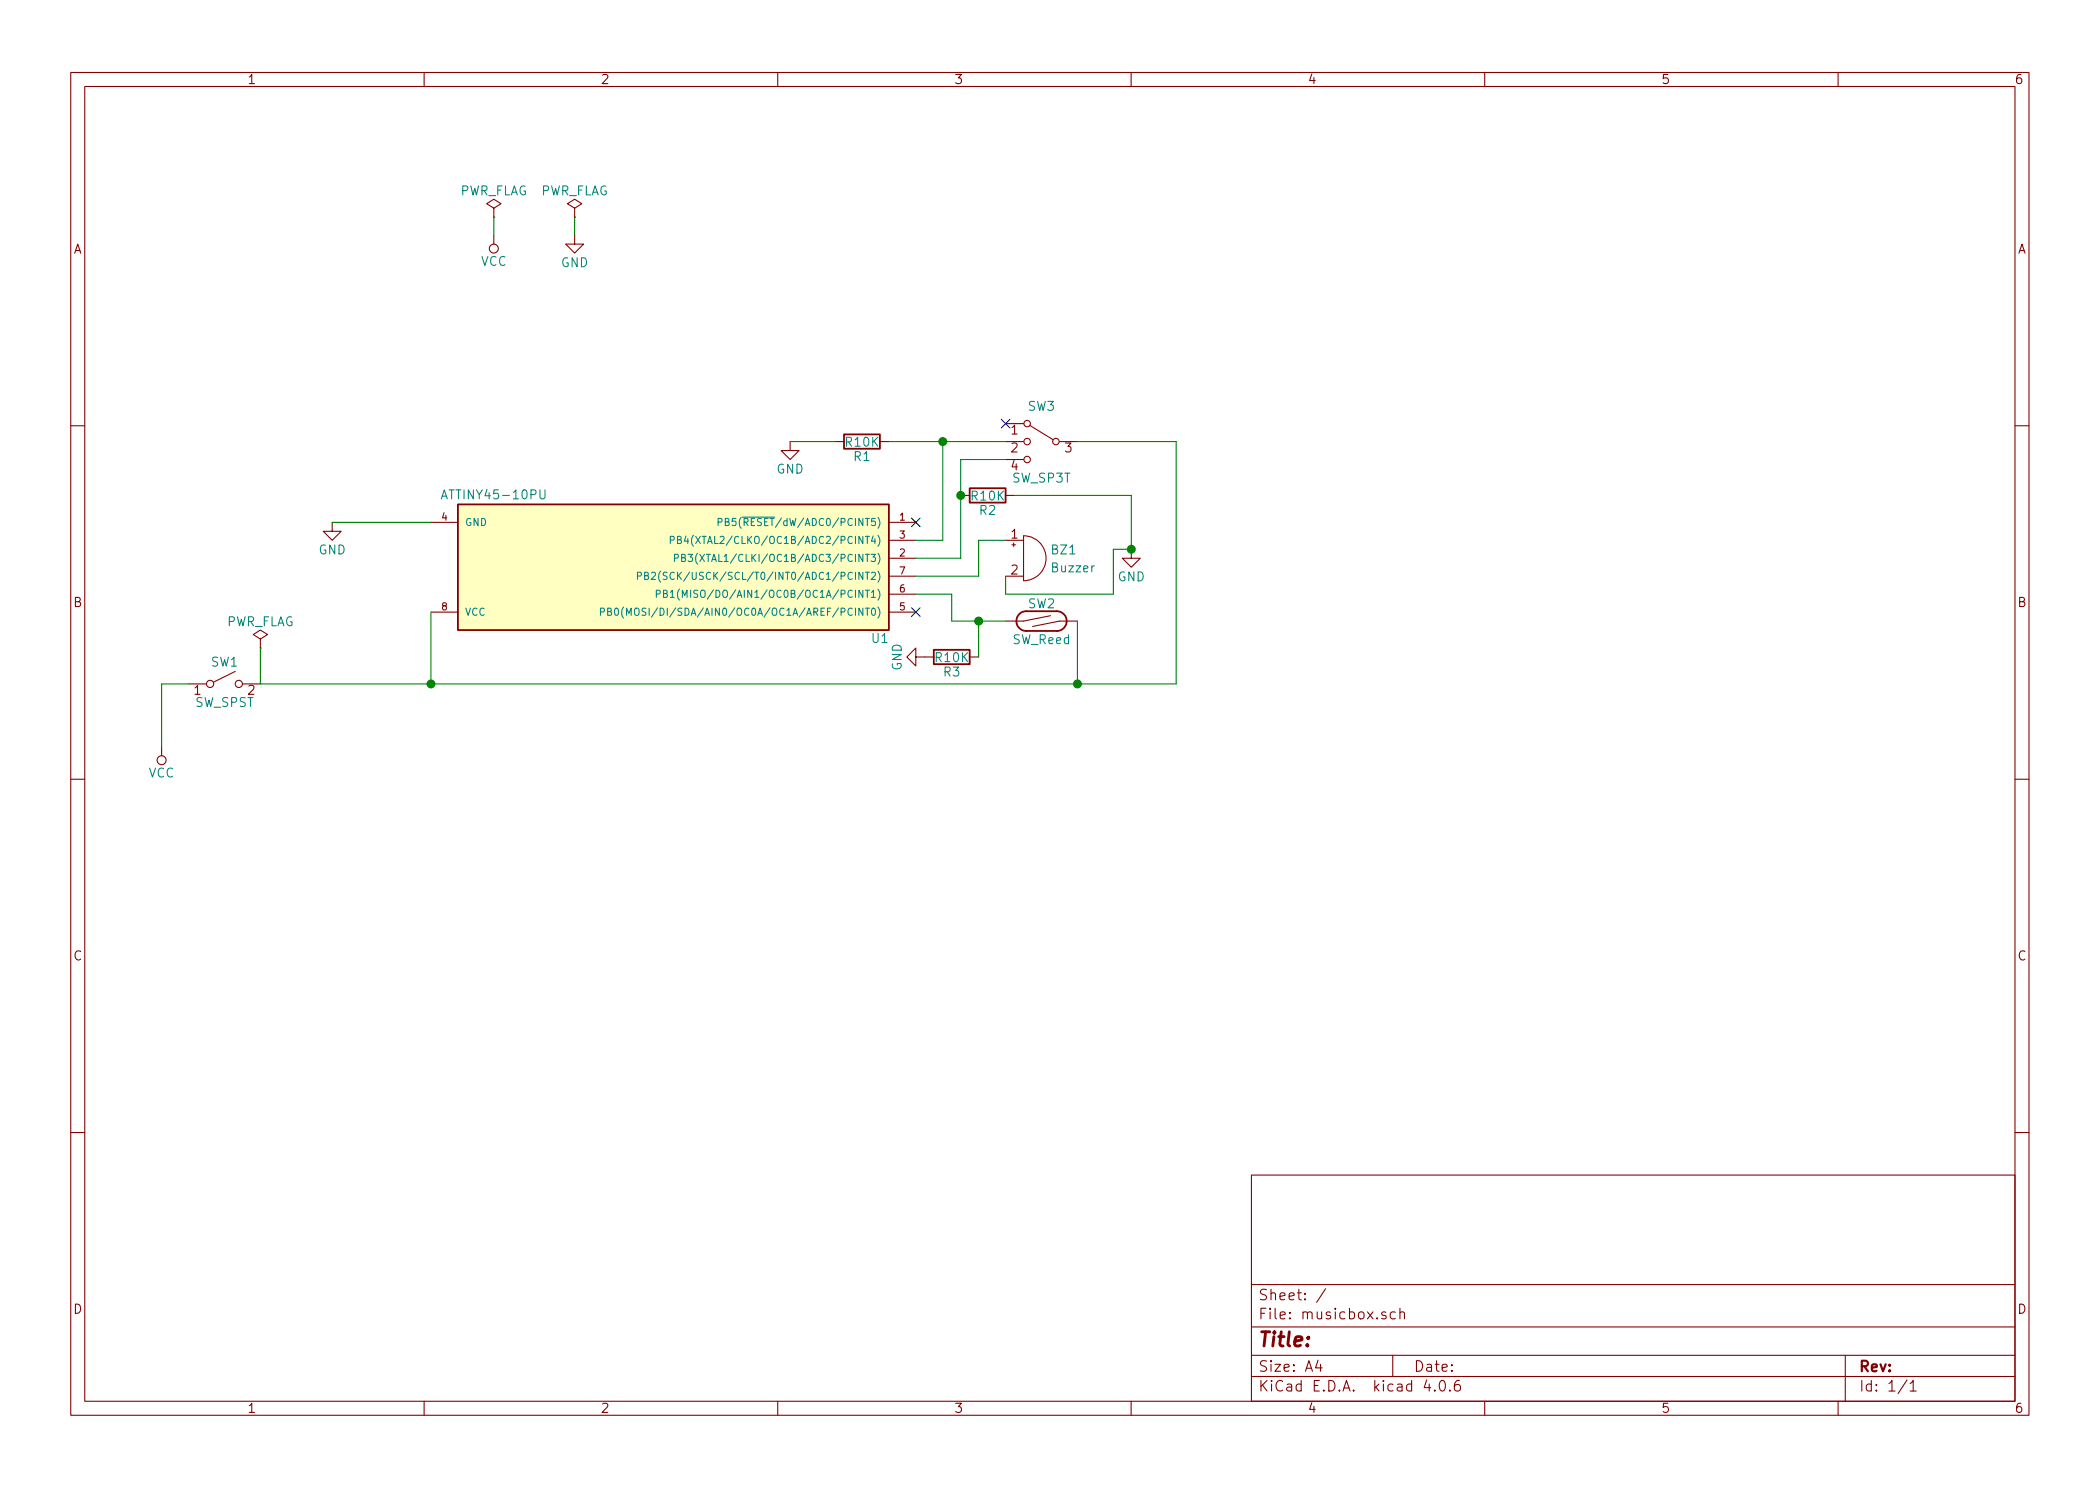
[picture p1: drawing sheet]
EESchema Schematic File Version 2
LIBS:power
LIBS:device
LIBS:transistors
LIBS:conn
LIBS:linear
LIBS:regul
LIBS:74xx
LIBS:cmos4000
LIBS:adc-dac
LIBS:memory
LIBS:xilinx
LIBS:microcontrollers
LIBS:dsp
LIBS:microchip
LIBS:analog_switches
LIBS:motorola
LIBS:texas
LIBS:intel
LIBS:audio
LIBS:interface
LIBS:digital-audio
LIBS:philips
LIBS:display
LIBS:cypress
LIBS:siliconi
LIBS:opto
LIBS:atmel
LIBS:contrib
LIBS:valves
LIBS:switches
LIBS:musicbox-cache
EELAYER 25 0
EELAYER END
$Descr A4 11693 8268
encoding utf-8
Sheet 1 1
Title ""
Date ""
Rev ""
Comp ""
Comment1 ""
Comment2 ""
Comment3 ""
Comment4 ""
$EndDescr
$Comp
L Buzzer BZ1
U 1 1
P 5700 3100
F 0 "BZ1" H 5850 3150 50  0000 L CNN
F 1 "Buzzer" H 5850 3050 50  0000 L CNN
F 2 "" V 5675 3200 50  0001 C CNN
F 3 "" V 5675 3200 50  0001 C CNN
	1    5700 3100
	1    0    0    -1  
$EndComp
$Comp
L SW_Reed SW2
U 1 1
P 5800 3450
F 0 "SW2" H 5800 3550 50  0000 C CNN
F 1 "SW_Reed" H 5800 3350 50  0000 C CNN
F 2 "" H 5800 3450 50  0001 C CNN
F 3 "" H 5800 3450 50  0001 C CNN
	1    5800 3450
	1    0    0    -1  
$EndComp
$Comp
L SW_SP3T SW3
U 1 1
P 5800 2450
F 0 "SW3" H 5800 2650 50  0000 C CNN
F 1 "SW_SP3T" H 5800 2250 50  0000 C CNN
F 2 "" H 5175 2625 50  0001 C CNN
F 3 "" H 5175 2625 50  0001 C CNN
	1    5800 2450
	-1   0    0    -1  
$EndComp
$Comp
L SW_SPST SW1
U 1 1
P 1250 3800
F 0 "SW1" H 1250 3925 50  0000 C CNN
F 1 "SW_SPST" H 1250 3700 50  0000 C CNN
F 2 "" H 1250 3800 50  0001 C CNN
F 3 "" H 1250 3800 50  0001 C CNN
	1    1250 3800
	1    0    0    -1  
$EndComp
$Comp
L GND #PWR01
U 1 1
P 1850 2900
F 0 "#PWR01" H 1850 2650 50  0001 C CNN
F 1 "GND" H 1850 2750 50  0000 C CNN
F 2 "" H 1850 2900 50  0001 C CNN
F 3 "" H 1850 2900 50  0001 C CNN
	1    1850 2900
	1    0    0    -1  
$EndComp
$Comp
L VCC #PWR02
U 1 1
P 900 4150
F 0 "#PWR02" H 900 4000 50  0001 C CNN
F 1 "VCC" H 900 4300 50  0000 C CNN
F 2 "" H 900 4150 50  0001 C CNN
F 3 "" H 900 4150 50  0001 C CNN
	1    900  4150
	-1   0    0    1   
$EndComp
$Comp
L PWR_FLAG #FLG03
U 1 1
P 2750 1200
F 0 "#FLG03" H 2750 1275 50  0001 C CNN
F 1 "PWR_FLAG" H 2750 1350 50  0000 C CNN
F 2 "" H 2750 1200 50  0001 C CNN
F 3 "" H 2750 1200 50  0001 C CNN
	1    2750 1200
	1    0    0    -1  
$EndComp
$Comp
L VCC #PWR04
U 1 1
P 2750 1300
F 0 "#PWR04" H 2750 1150 50  0001 C CNN
F 1 "VCC" H 2750 1450 50  0000 C CNN
F 2 "" H 2750 1300 50  0001 C CNN
F 3 "" H 2750 1300 50  0001 C CNN
	1    2750 1300
	1    0    0    1   
$EndComp
$Comp
L PWR_FLAG #FLG05
U 1 1
P 3200 1200
F 0 "#FLG05" H 3200 1275 50  0001 C CNN
F 1 "PWR_FLAG" H 3200 1350 50  0000 C CNN
F 2 "" H 3200 1200 50  0001 C CNN
F 3 "" H 3200 1200 50  0001 C CNN
	1    3200 1200
	1    0    0    -1  
$EndComp
$Comp
L GND #PWR06
U 1 1
P 3200 1300
F 0 "#PWR06" H 3200 1050 50  0001 C CNN
F 1 "GND" H 3200 1150 50  0000 C CNN
F 2 "" H 3200 1300 50  0001 C CNN
F 3 "" H 3200 1300 50  0001 C CNN
	1    3200 1300
	1    0    0    -1  
$EndComp
$Comp
L PWR_FLAG #FLG07
U 1 1
P 1450 3600
F 0 "#FLG07" H 1450 3675 50  0001 C CNN
F 1 "PWR_FLAG" H 1450 3750 50  0000 C CNN
F 2 "" H 1450 3600 50  0001 C CNN
F 3 "" H 1450 3600 50  0001 C CNN
	1    1450 3600
	1    0    0    -1  
$EndComp
$Comp
L ATTINY45-20PU U1
U 1 1
P 3750 3150
F 0 "U1" H 2600 3550 50  0000 C CNN
F 1 "ATTINY45-10PU" H 4750 2750 50  0000 C CNN
F 2 "Housings_DIP:DIP-8_W7.62mm" H 4750 3150 50  0001 C CIN
F 3 "" H 3750 3150 50  0001 C CNN
	1    3750 3150
	-1   0    0    1   
$EndComp
$Comp
L GND #PWR08
U 1 1
P 6300 3050
F 0 "#PWR08" H 6300 2800 50  0001 C CNN
F 1 "GND" H 6300 2900 50  0000 C CNN
F 2 "" H 6300 3050 50  0001 C CNN
F 3 "" H 6300 3050 50  0001 C CNN
	1    6300 3050
	1    0    0    -1  
$EndComp
$Comp
L R R3
U 1 1
P 5300 3650
F 0 "R3" V 5380 3650 50  0000 C CNN
F 1 "R10K" V 5300 3650 50  0000 C CNN
F 2 "" V 5230 3650 50  0001 C CNN
F 3 "" H 5300 3650 50  0001 C CNN
	1    5300 3650
	0    1    1    0   
$EndComp
Wire Wire Line
	900  3800 1050 3800
Wire Wire Line
	2750 1200 2750 1300
Wire Wire Line
	3200 1200 3200 1300
Wire Wire Line
	1450 3600 1450 3800
Wire Wire Line
	900  4150 900  3800
Wire Wire Line
	2400 3400 2400 3800
Connection ~ 2400 3800
Wire Wire Line
	5600 3000 5450 3000
Wire Wire Line
	5450 3000 5450 3200
Wire Wire Line
	5450 3200 5100 3200
Wire Wire Line
	5350 3100 5100 3100
Wire Wire Line
	4950 2450 5600 2450
Wire Wire Line
	5250 2450 5250 3000
Wire Wire Line
	5250 3000 5100 3000
Wire Wire Line
	5600 3450 5300 3450
Wire Wire Line
	5300 3450 5300 3300
Wire Wire Line
	5300 3300 5100 3300
Wire Wire Line
	1850 2900 2400 2900
Wire Wire Line
	5600 3200 5600 3300
Wire Wire Line
	5600 3300 6200 3300
Wire Wire Line
	6200 3300 6200 3050
Connection ~ 6300 3050
Wire Wire Line
	5600 2550 5350 2550
Wire Wire Line
	5350 2550 5350 3100
$Comp
L R R2
U 1 1
P 5500 2750
F 0 "R2" V 5580 2750 50  0000 C CNN
F 1 "R10K" V 5500 2750 50  0000 C CNN
F 2 "" V 5430 2750 50  0001 C CNN
F 3 "" H 5500 2750 50  0001 C CNN
	1    5500 2750
	0    1    1    0   
$EndComp
Connection ~ 5350 2750
$Comp
L GND #PWR09
U 1 1
P 4400 2450
F 0 "#PWR09" H 4400 2200 50  0001 C CNN
F 1 "GND" H 4400 2300 50  0000 C CNN
F 2 "" H 4400 2450 50  0001 C CNN
F 3 "" H 4400 2450 50  0001 C CNN
	1    4400 2450
	1    0    0    -1  
$EndComp
$Comp
L R R1
U 1 1
P 4800 2450
F 0 "R1" V 4880 2450 50  0000 C CNN
F 1 "R10K" V 4800 2450 50  0000 C CNN
F 2 "" V 4730 2450 50  0001 C CNN
F 3 "" H 4800 2450 50  0001 C CNN
	1    4800 2450
	0    1    1    0   
$EndComp
Connection ~ 5250 2450
Wire Wire Line
	4650 2450 4400 2450
$Comp
L GND #PWR010
U 1 1
P 5150 3650
F 0 "#PWR010" H 5150 3400 50  0001 C CNN
F 1 "GND" H 5150 3500 50  0000 C CNN
F 2 "" H 5150 3650 50  0001 C CNN
F 3 "" H 5150 3650 50  0001 C CNN
	1    5150 3650
	0    1    1    0   
$EndComp
Wire Wire Line
	5450 3450 5450 3650
Connection ~ 5450 3450
Wire Wire Line
	1450 3800 6550 3800
Wire Wire Line
	6000 3800 6000 3450
Wire Wire Line
	6200 3050 6300 3050
Wire Wire Line
	5650 2750 6300 2750
Wire Wire Line
	6300 2750 6300 3050
Wire Wire Line
	6550 3800 6550 2450
Wire Wire Line
	6550 2450 6000 2450
Connection ~ 6000 3800
NoConn ~ 5600 2350
NoConn ~ 5100 3400
NoConn ~ 5100 2900
$EndSCHEMATC
